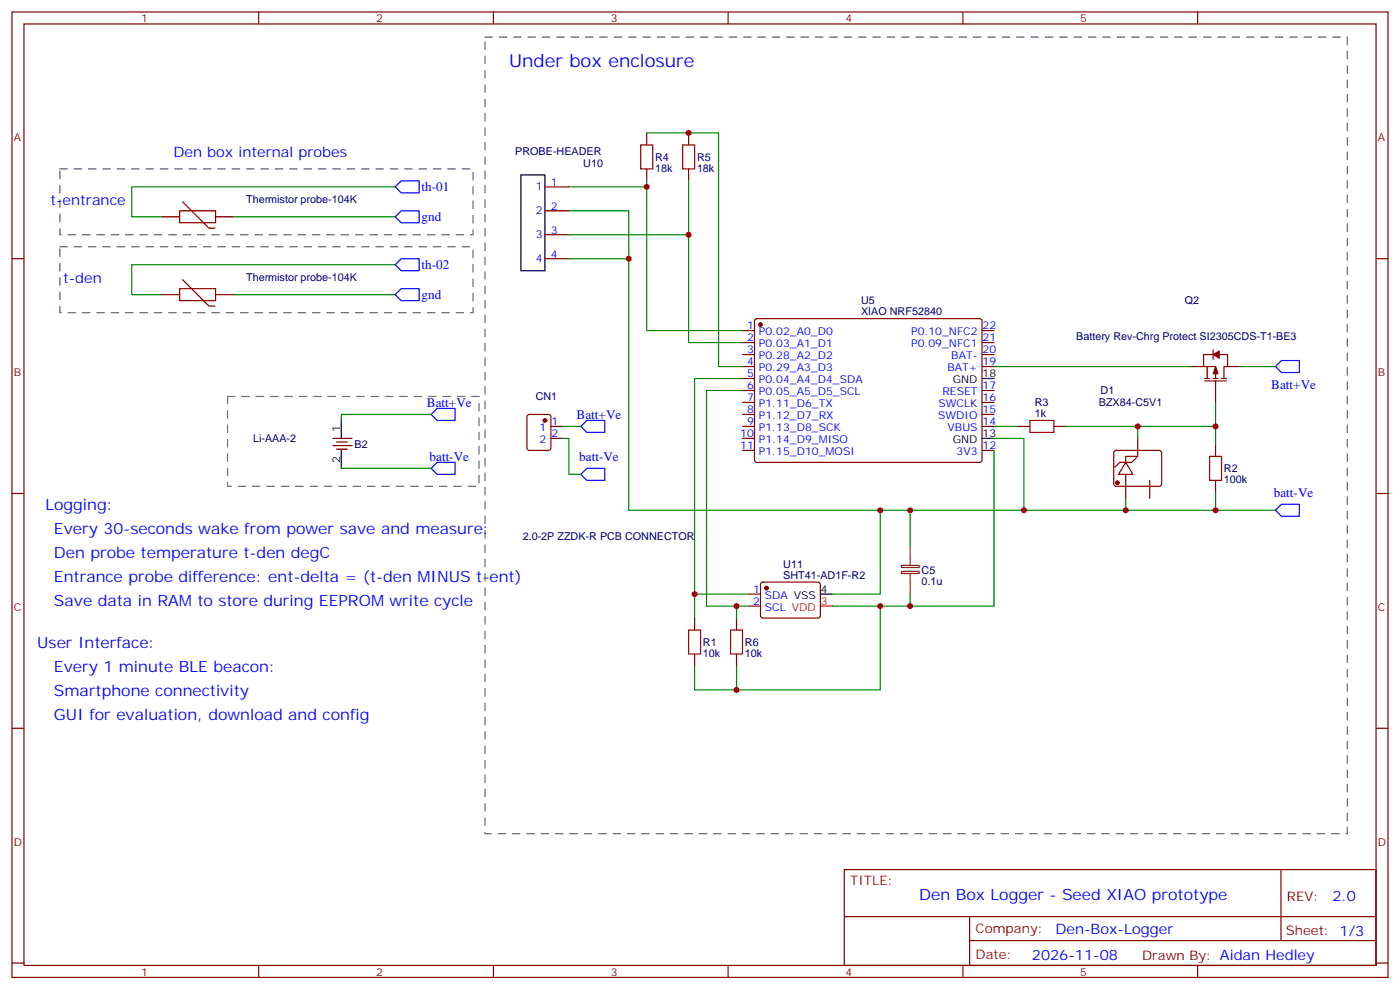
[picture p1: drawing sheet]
<svg xmlns="http://www.w3.org/2000/svg" width="412mm" height="292mm" viewBox="0 0 412 292" stroke-linecap="round" stroke-linejoin="round" font-family="sans-serif">
<g fill="none" stroke="#870000" stroke-width=".35">
<path d="M3.5 3.5h405.4v284.4h-405.4zM7.1 7.1h398.2v277.2h-398.2zM76.2 3.5v3.6M145.3 3.5v3.6M214.5 3.5v3.6M283.6 3.5v3.6M352.8 3.5v3.6M190.5 39.2v3.5M202.8 39.2v3.5M53.8 59.4l7.8 7.8h1.7M160.5 55h7.1M190.5 49.7v3.6"/>
<path d="M202.8 49.7v3.6M3.5 76.2h3.6M47.6 63.9h5.3M52.9 62.1h10.6v3.5h-10.6zM63.5 63.9h5.3M160.5 76.2h7.1M160.5 62.1h7.1M160.5 69.1h7.1M405.3 76.2h3.6M47.6 86.8h5.3M52.9 85h10.6v3.5h-10.6zM53.8 82.4l7.8 7.7h1.7"/>
<path d="M63.5 86.8h5.3M218.7 97.4h3.5M222.5 94l.5-.2 65.8 .1 .5 .6-.1 41.2-.6 .5-65.9-.1-.5-.6v-41zM289.3 97.4h3.5M218.7 100.9h3.5M218.7 104.4h3.5M218.7 108h3.5M218.7 111.5h3.5M218.7 115h3.5M218.7 118.5h3.5M289.3 100.9h3.5M289.3 104.4h3.5"/>
<path d="M289.3 108h3.5M289.3 115h3.5M289.3 118.5h3.5M351 108h3.5M354.9 111.5h1.4M354.9 112.2h6.3M355.6 108v3.5M357.4 103v2.8M357.4 111.5h1.4M358.1 104.4h-3.6v3.6h3.6v3.5M358.1 112.2v6.3M358.8 104.4h2.8v3.6h-1.1v3.5"/>
<path d="M359.8 111.5h1.4M361.6 108h3.5M98.1 129.1h5.6M98.1 131.2h5.6M99.1 130.2h3.2M99.1 132.3h3.2M155.5 122.3l.4-.2h5.7l.6 .4 .1 9.4-.5 .7h-5.9l-.6-.4-.1-9.4zM162.3 125.6h3.5M162.3 129.1h3.5M218.7 122.1h3.5M218.7 125.6h3.5M218.7 129.1h3.5"/>
<path d="M218.7 132.6h3.5M289.3 122.1h3.5M289.3 125.6h3.5M289.3 132.6h3.5M299.9 125.6h3.5M310.4 125.6h3.6M328.3 132.9l.5-.3h12.7l.5 .3 .2 .4-.1 9.5-.6 .4h-13l-.4-.7v-9.2zM331.6 136.2l2.1 3.5h-4.2zM331.6 139.7v7.1M334.8 134.8l-1.4 1.4h-3.6l-1.4 1.4M335.1 129.1v5.3h-3.5v1.8M358.1 130.9v3.5"/>
<path d="M3.5 145.3h3.6M338.7 141.5v5.3M358.1 141.5v3.5M405.3 145.3h3.6M220.5 175h3.5M220.5 178.5h3.5M224.2 171.7l.5-.3 16.5 .1 .5 .7-.1 9.4-.7 .4h-16.5l-.4-.7v-9.1zM204.6 182v3.6M204.6 192.6v3.5M217 182v3.6M217 192.6v3.5M3.5 214.5h3.6"/>
<path d="M405.3 214.5h3.6M248.7 256.1h156.6v28.2h-156.6zM377.3 256.1v20.9M248.7 270h156.5M285.6 277h119.6M285.6 270v14.1M3.5 283.6h3.6M76.2 284.3v3.6M145.3 284.3v3.6M214.5 284.3v3.6M283.6 284.3v3.6M352.8 284.3v3.6"/>
<path d="M405.3 283.6h3.6"/>
</g>
<path d="M118.2 53.3h5.3v3.5h-5.3l-1.8-1.8zM118.2 62.1h5.3v3.5h-5.3l-1.8-1.7zM118.2 76.2h5.3v3.5h-5.3l-1.8-1.7zM118.2 85h5.3v3.5h-5.3l-1.8-1.7zM377.5 106.2h5.3v3.5h-5.3l-1.8-1.7zM128.8 120.3h5.3v3.5h-5.3l-1.8-1.7zM128.8 136.2h5.3v3.5h-5.3l-1.8-1.8zM172.9 123.8h5.3v3.6h-5.3l-1.8-1.8zM172.9 137.9h5.3v3.6h-5.3l-1.8-1.8zM377.5 148.5h5.3v3.5h-5.3l-1.8-1.7z" fill="none" stroke="#00f" stroke-width=".35"/>
<path d="M142.9 10.9h254v234.6h-254zM17.6 49.7h121.7v19.4h-121.7zM17.6 72.7h121.7v19.4h-121.7zM67 116.8h74.1v26.4h-74.1z" fill="none" stroke="#666" stroke-width=".35" stroke-dasharray="2.1 2.1"/>
<path d="M153.5 51.5h7v28.2h-7zM289.3 111.5h3.5M100.5 123.8v5.3M100.5 132.6v5.3M289.3 129.1h3.5M241.7 175h3.5" fill="none" stroke="#000" stroke-width=".35"/>
<g fill="none" stroke="#008700" stroke-width=".35">
<path d="M190.5 39.2h21.2v68.8h7M116.4 55h-77.6v8.9h8.8M167.6 55h22.9v42.4h28.2M190.5 53.3v1.7M202.8 53.3v47.6h15.9M68.8 63.9h47.6M116.4 78h-77.6v8.8h8.8M167.6 76.2h17.6v74.1h116.4M167.6 62.1h17.6v14.1M167.6 69.1h35.2M68.8 86.8h47.6M218.7 111.5h-14.1v63.5h15.9"/>
<path d="M218.7 115h-10.6v63.5h12.4M292.8 108h58.2M358.1 118.5v12.4M365.1 108h10.6M100.5 137.9h26.5M127 122.1h-26.5v1.7M165.8 129.1h1.8v10.6h3.5M165.8 125.6h5.3M292.8 129.1h8.8v21.2h74.1M292.8 132.6v45.9h-47.6M292.8 125.6h7.1M314 125.6h44.1"/>
<path d="M335.1 125.6v3.5M259.3 150.3v24.7h-14.1M268.1 150.3v10.6M331.6 146.8v3.5M358.1 145v5.3M204.6 175v7M217 178.5v3.5M259.3 178.5v24.7h-54.7v-7.1M268.1 175v3.5M217 196.1v7.1"/>
</g>
<g fill="#870000" stroke="#870000" stroke-width=".35">
<path d="M357.4 104.4l1.7-1v2.1z"/>
<path d="M358.1 108l.7 2.1h-1.4z"/>
<circle cx="224" cy="95.6" r=".53"/>
<circle cx="329.1" cy="142.2" r=".53"/>
<circle cx="160.5" cy="123.8" r=".53"/>
<circle cx="225.8" cy="173.2" r=".53"/>
</g>
<path d="M188.7 42.7h3.6v7h-3.6zM201.1 42.7h3.5v7h-3.5zM303.4 123.8h7v3.6h-7zM356.3 134.4h3.5v7.1h-3.5zM202.8 185.6h3.6v7h-3.6zM215.2 185.6h3.5v7h-3.5z" fill="none" stroke="#a10000" stroke-width=".35"/>
<path d="M241.7 178.5h3.5" fill="none" stroke="#f00" stroke-width=".35"/>
<path d="M265.6 168.3h5.2v.6h-5.2zM265.6 166.5h5.2v.6h-5.2zM268.1 160.9v5.6M268.1 169v6" fill="none" stroke="#8c2424" stroke-width=".35"/>
<g fill="#c00">
<circle cx="358.1" cy="150.3" r=".88"/>
<circle cx="331.6" cy="150.3" r=".88"/>
<circle cx="358.1" cy="125.6" r=".88"/>
<circle cx="335.1" cy="125.6" r=".88"/>
<circle cx="185.2" cy="76.2" r=".88"/>
<circle cx="190.5" cy="55" r=".88"/>
<circle cx="202.8" cy="69.1" r=".88"/>
<circle cx="301.6" cy="150.3" r=".88"/>
<circle cx="202.8" cy="39.2" r=".88"/>
<circle cx="259.3" cy="150.3" r=".88"/>
<circle cx="204.6" cy="175" r=".88"/>
<circle cx="217" cy="178.5" r=".88"/>
<circle cx="259.3" cy="178.5" r=".88"/>
<circle cx="217" cy="203.2" r=".88"/>
<circle cx="268.1" cy="178.5" r=".88"/>
<circle cx="268.1" cy="150.3" r=".88"/>
</g>
<text font-size="5.3" fill="#00f" x="150" y="19.8">Under box enclosure</text>
<g font-size="4.6" fill="#00f">
<text x="13.4" y="150.3">Logging:</text>
<text x="15.9" y="157.3">Every 30-seconds wake from power save and measure:</text>
<text x="15.9" y="164.4">Den probe temperature t-den degC</text>
<text x="15.9" y="171.4">Entrance probe difference: ent-delta = (t-den MINUS t-ent)</text>
<text x="15.9" y="178.5">Save data in RAM to store during EEPROM write cycle</text>
<text x="11" y="190.9">User Interface:</text>
<text x="15.9" y="197.9">Every 1 minute BLE beacon:</text>
<text x="15.9" y="205">Smartphone connectivity</text>
<text x="15.9" y="212">GUI for evaluation, download and config</text>
<text x="270.8" y="265.1">Den Box Logger - Seed XIAO prototype</text>
</g>
<g font-size="4.2" fill="#00f">
<text x="51.1" y="46.2">Den box internal probes</text>
<text x="14.9" y="60.3">t-entrance</text>
<text x="18.6" y="83.3">t-den</text>
<text x="392.5" y="265.4">2.0</text>
<text x="310.9" y="274.9">Den-Box-Logger</text>
<text x="304" y="282.7">2026-11-08</text>
</g>
<g font-size="3.9" fill="#00f">
<text x="124.2" y="56.2">th-01</text>
<text x="124.2" y="65.1">gnd</text>
<text x="124.2" y="79.2">th-02</text>
<text x="124.2" y="88">gnd</text>
<text x="125.8" y="119.8">Batt+Ve</text>
<text x="374.5" y="114.5">Batt+Ve</text>
<text x="169.9" y="123.3">Batt+Ve</text>
<text x="126.5" y="135.7">batt-Ve</text>
<text x="170.6" y="135.7">batt-Ve</text>
<text x="375.2" y="146.3">batt-Ve</text>
</g>
<g font-size="3.9" fill="#800">
<text x="250.5" y="260.7">TITLE:</text>
<text x="379.1" y="265.4">REV:</text>
<text x="287.4" y="274.9">Company:</text>
<text x="378.7" y="275.5">Sheet: 1/3</text>
<text x="287.4" y="282.6">Date:</text>
<text x="336.4" y="282.7">Drawn By: Aidan Hedley</text>
</g>
<g font-size="3.2" fill="#800">
<text x="41.6" y="6.5">1</text>
<text x="110.8" y="6.5">2</text>
<text x="179.9" y="6.5">3</text>
<text x="249.1" y="6.5">4</text>
<text x="318.2" y="6.5">5</text>
<text x="4.1" y="41.6">A</text>
<text x="405.9" y="41.6">A</text>
<text x="4.1" y="110.8">B</text>
<text x="405.9" y="110.8">B</text>
<text x="4.1" y="179.9">C</text>
<text x="405.9" y="179.9">C</text>
<text x="4.1" y="249.1">D</text>
<text x="405.9" y="249.1">D</text>
<text x="41.6" y="287.3">1</text>
<text x="110.8" y="287.3">2</text>
<text x="179.9" y="287.3">3</text>
<text x="249.1" y="287.3">4</text>
<text x="318.2" y="287.3">5</text>
</g>
<g font-size="3.2" fill="#000080">
<text x="151.8" y="45.6">PROBE-HEADER</text>
<text x="193" y="47.3">R4</text>
<text x="205.3" y="47.3">R5</text>
<text x="171.8" y="49.1">U10</text>
<text x="193" y="50.6">18k</text>
<text x="205.3" y="50.6">18k</text>
<text x="72.5" y="59.7">Thermistor probe-104K</text>
<text x="72.5" y="82.6">Thermistor probe-104K</text>
<text x="253.7" y="89.6">U5</text>
<text x="349" y="89.7">Q2</text>
<text x="253.7" y="92.8">XIAO NRF52840</text>
<text x="317" y="100.3">Battery Rev-Chrg Protect SI2305CDS-T1-BE3</text>
<text x="157.8" y="117.8">CN1</text>
<text x="304.8" y="119.5">R3</text>
<text x="323.7" y="119.7">BZX84-C5V1</text>
<text x="324.2" y="116.1">D1</text>
<text x="304.8" y="122.8">1k</text>
<text x="74.6" y="130.2">Li-AAA-2</text>
<text x="104.4" y="132">B2</text>
<text x="360.5" y="142.3">100k</text>
<text x="360.5" y="139.1">R2</text>
<text x="154" y="159.1">2.0-2P ZZDK-R PCB CONNECTOR</text>
<text x="230.7" y="167.2">U11</text>
<text x="230.7" y="170.4">SHT41-AD1F-R2</text>
<text x="271.5" y="172.3">0.1u</text>
<text x="271.5" y="169.1">C5</text>
<text x="207.1" y="190.2">R1</text>
<text x="219.4" y="190.2">R6</text>
<text x="207.1" y="193.4">10k</text>
<text x="219.4" y="193.4">10k</text>
</g>
<g font-size="3.2" fill="#00f">
<text x="157.8" y="56.1">1</text>
<text x="162.3" y="54.7">1</text>
<text x="157.8" y="63.1">2</text>
<text x="162.3" y="61.7">2</text>
<text x="157.8" y="70.2">3</text>
<text x="162.3" y="68.8">3</text>
<text x="157.8" y="77.3">4</text>
<text x="162.3" y="75.8">4</text>
<text x="220.1" y="97">1</text>
<text x="220.1" y="100.5">2</text>
<text x="223.6" y="98.8">P0.02_A0_D0</text>
<text x="268.4" y="98.8">P0.10_NFC2</text>
<text x="289.5" y="100.5">21</text>
<text x="289.5" y="97">22</text>
<text x="220.1" y="104.1">3</text>
<text x="220.1" y="107.6">4</text>
<text x="223.6" y="102.3">P0.03_A1_D1</text>
<text x="223.6" y="105.8">P0.28_A2_D2</text>
<text x="268.4" y="102.3">P0.09_NFC1</text>
<text x="280.2" y="105.8">BAT-</text>
<text x="289.5" y="107.6">19</text>
<text x="289.5" y="104.1">20</text>
<text x="220.1" y="111.1">5</text>
<text x="223.6" y="109.4">P0.29_A3_D3</text>
<text x="223.6" y="112.9">P0.04_A4_D4_SDA</text>
<text x="279.1" y="109.4">BAT+</text>
<text x="220.1" y="114.7">6</text>
<text x="220.1" y="118.2">7</text>
<text x="223.6" y="116.4">P0.05_A5_D5_SCL</text>
<text x="223.6" y="119.9">P1.11_D6_TX</text>
<text x="276.5" y="119.9">SWCLK</text>
<text x="277.6" y="116.4">RESET</text>
<text x="289.5" y="118.2">16</text>
<text x="289.5" y="114.7">17</text>
<text x="162.5" y="125.2">1</text>
<text x="220.1" y="121.7">8</text>
<text x="220.1" y="125.2">9</text>
<text x="223.6" y="123.5">P1.12_D7_RX</text>
<text x="276.4" y="123.5">SWDIO</text>
<text x="289.5" y="125.2">14</text>
<text x="289.5" y="121.7">15</text>
<text x="159" y="127">1</text>
<text x="159" y="130.5">2</text>
<text x="162.5" y="128.8">2</text>
<text x="218" y="128.8">10</text>
<text x="223.6" y="127">P1.13_D8_SCK</text>
<text x="223.6" y="130.5">P1.14_D9_MISO</text>
<text x="279.1" y="127">VBUS</text>
<text x="218" y="132.3">11</text>
<text x="223.6" y="134.1">P1.15_D10_MOSI</text>
<text x="281.8" y="134.1">3V3</text>
<text x="289.5" y="132.3">12</text>
<text x="221.8" y="174.6">1</text>
<text x="221.8" y="178.2">2</text>
<text x="225.3" y="176.4">SDA VSS</text>
<text x="225.3" y="179.9">SCL VDD</text>
</g>
<g font-size="3.2">
<text x="280.7" y="112.9">GND</text>
<text x="289.5" y="111.1">18</text>
<text x="100.2" y="127.4" transform="rotate(-90 100.2 127.4)">1</text>
<text x="280.7" y="130.5">GND</text>
<text x="289.5" y="128.8">13</text>
<text x="100.2" y="136.4" transform="rotate(-90 100.2 136.4)">2</text>
<text x="241.8" y="174.6">4</text>
</g>
<text font-size="3.2" fill="#f00" x="241.8" y="178.2">3</text>
</svg>
